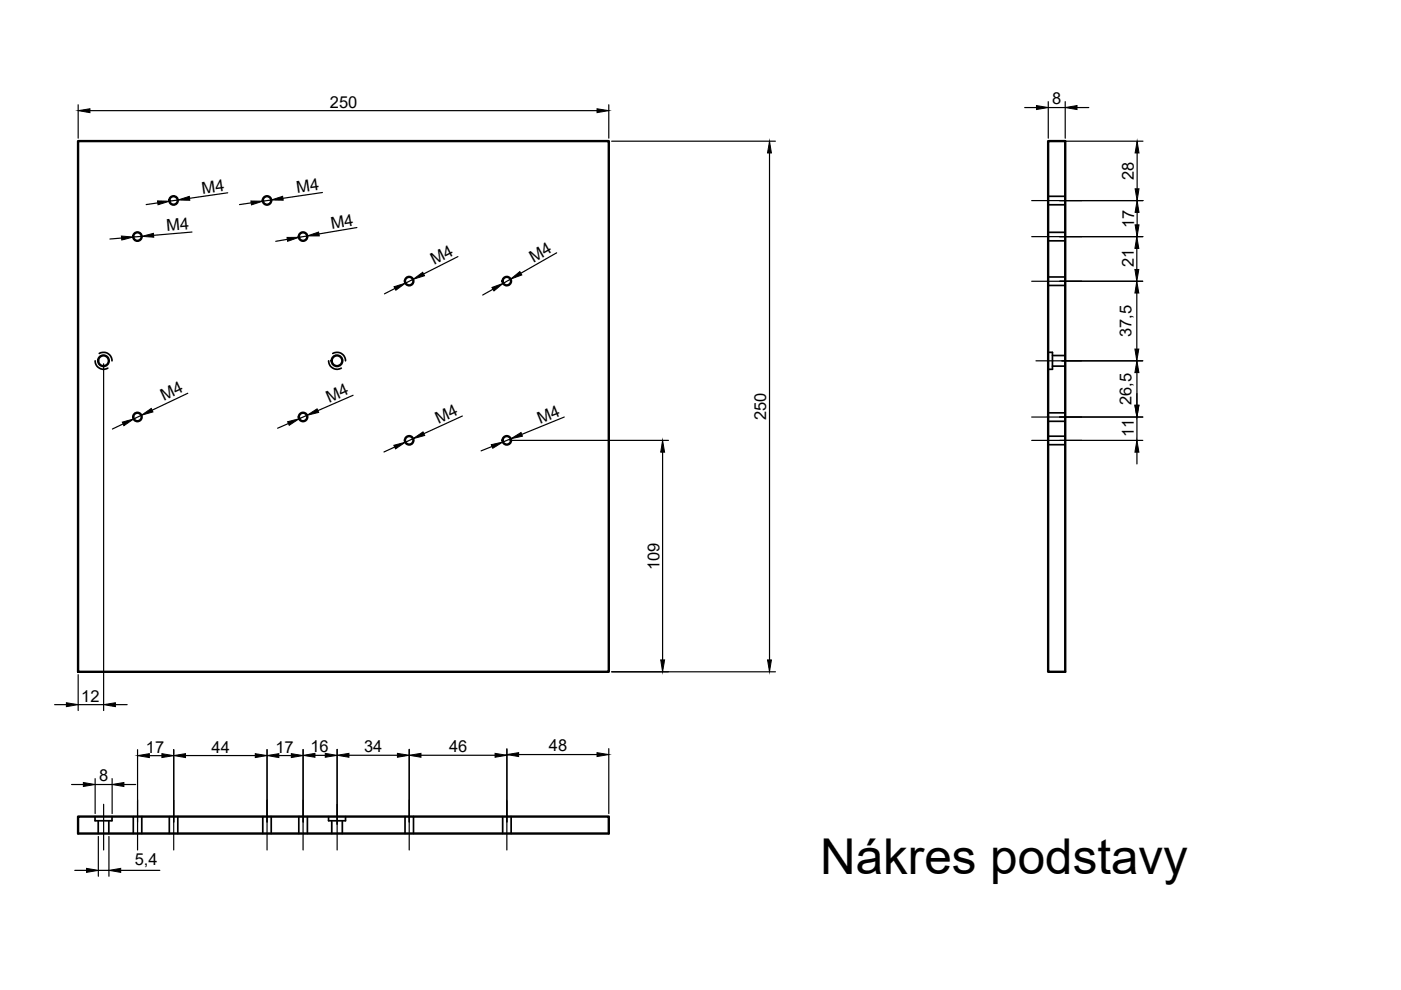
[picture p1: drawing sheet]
<svg xmlns="http://www.w3.org/2000/svg" width="297mm" height="210mm" viewBox="0 0 297 210" stroke-linecap="round" stroke-linejoin="round" font-family="sans-serif">
<g fill="none" stroke="#000" stroke-width=".51">
<path d="M16.6 29.9h112.5v112.5h-112.5zM222.2 29.9h3.6v112.5h-3.6zM16.6 173.1h112.5v3.6h-112.5z"/>
<circle cx="29.1" cy="50.2" r=".9"/>
<circle cx="36.8" cy="42.5" r=".9"/>
<circle cx="56.6" cy="42.5" r=".9"/>
<circle cx="64.3" cy="50.2" r=".9"/>
<circle cx="86.8" cy="59.6" r=".9"/>
<circle cx="107.5" cy="59.6" r=".9"/>
<circle cx="21.9" cy="76.5" r="1.13"/>
<circle cx="71.4" cy="76.5" r="1.13"/>
<circle cx="29.1" cy="88.4" r=".9"/>
<circle cx="64.3" cy="88.4" r=".9"/>
<circle cx="86.8" cy="93.4" r=".9"/>
<circle cx="107.5" cy="93.4" r=".9"/>
</g>
<g fill="none" stroke="#000" stroke-width=".36">
<path d="M222.2 58.7h3.6M222.2 41.6h3.6M222.2 43.4h3.6M222.2 51.1h3.6M222.2 49.3h3.6M20.2 76.5a1.79 1.79 0 0 0 2.7 1.5M21 74.9a1.79 1.79 0 0 1 2.7 1.6M69.7 76.5a1.79 1.79 0 0 0 2.7 1.5M70.5 74.9a1.79 1.79 0 0 1 2.8 1.6M222.2 74.7h.9v3.6h-.9M222.2 60.5h3.6M223.1 77.6h2.7"/>
<path d="M223.1 75.4h2.7M222.2 92.5h3.6M222.2 94.3h3.6M222.2 87.5h3.6M222.2 89.3h3.6M20.2 173.1v.9h3.5v-.9M20.8 174v2.7M23.1 174v2.7M28.3 173.1v3.6M30.1 173.1v3.6M35.9 173.1v3.6M37.7 173.1v3.6"/>
<path d="M55.7 173.1v3.6M57.5 173.1v3.6M63.4 173.1v3.6M65.2 173.1v3.6M69.7 173.1v.9h3.6v-.9M70.3 174v2.7M72.6 174v2.7M85.9 173.1v3.6M87.7 173.1v3.6M106.6 173.1v3.6M108.4 173.1v3.6"/>
</g>
<!-- layer: 0 -->
<g fill="none" stroke="#000" stroke-width=".25">
<path d="M16.6 22.2v7.1M19.1 23.5h107.5M129.1 22.2v7.1M129.7 29.9h34.7M163.2 32.4v107.5M217.3 22.8h2.5M222.3 21.6v7.7M222.3 22.8h3.5M224.7 29.9h17.6M225.8 21.6v7.7M228.3 22.8h2.5M241.1 32.4v7.6"/>
<path d="M25.8 50.5l-2.5 .2M30.1 50.1l-1.8 .2M33.5 43l-2.5 .4M37.7 42.4l-1.8 .3M40.7 49.2l-8.1 .7M48.3 40.9l-8.1 1.1M53.3 43l-2.5 .4M57.5 42.4l-1.8 .3M60.9 50.7l-2.4 .5M65.2 50l-1.8 .3M68.4 40.8l-8.4 1.2M75.7 48.2l-8.1 1.4"/>
<path d="M87.6 59.2l-1.6 .8M97.1 54.4l-7.3 3.7M108.2 59.2l-1.5 .9M118 53.6l-7.6 4.3M218.7 42.5h23.6M218.7 50.2h23.6M218.7 59.6h23.6M241 52.7v4.4M241.1 45v2.7M22 77.1v73.6M83.7 61.2l-2.2 1.1M104.5 61.3l-2.2 1.3"/>
<path d="M219.6 76.5h22.7M241 62.1v11.9M241 79v6.9M26.1 89.9l-2.3 1.1M30 88l-1.6 .8M39.8 83.4l-7.6 3.6M61.2 89.8l-2.3 1M65.1 88.1l-1.7 .7M74.9 83.8l-7.5 3.3M83.7 94.8l-2.3 1M87.6 93l-1.6 .8M98 88.2l-8.1 3.8"/>
<path d="M104.3 94.7l-2.3 .9M108.1 93.4h33.6M108.3 93l-1.7 .7M119.6 88.4l-9 3.7M140.5 95.9v44M218.7 93.4h23.6M218.7 88.4h23.6M241 88.4v5M241 95.9v2.5M11.6 149.4h2.5M16.6 143.1v7.6M16.6 149.4h5.4"/>
<path d="M24.5 149.4h2.5M29.2 158.9v21.3M36.8 158.9v21.3M56.6 158.9v21.3M64.3 158.9v21.3M71.5 158.9v21.3M86.8 158.9v21.3M107.5 158.7v21.5M110 160h16.6M129.1 158.7v13.8M129.7 142.4h34.7M15.2 166.3h2.5"/>
<path d="M20.2 165.1v7.4M20.2 166.3h3.6M20.8 177.3v8.5M22 170.5v9.7M23.1 177.3v8.5M23.8 165.1v7.4M26.3 166.3h2.5M31.7 160.2h2.6M39.3 160.2h14.8M59.1 160.2h2.7M66.8 160.2h2.2M74 160.1h10.3"/>
<path d="M89.3 160.1h15.7M15.9 184.5h2.5M20.8 184.5h2.3M25.6 184.5h8.3"/>
</g>
<g fill="#000" stroke="#000" stroke-width=".21">
<path d="M16.6 23.5l2.5-.4v.8zM126.6 23.1l2.5 .4-2.5 .4zM163.2 29.9l.4 2.5h-.9zM219.8 22.4l2.5 .4-2.5 .4zM225.8 22.8l2.5-.4v.8zM241.1 29.9l.4 2.5h-.8zM25.7 50l2.6 .3-2.5 .6zM30.1 50.1l2.4-.6 .1 .8zM33.4 42.6l2.5 .1-2.4 .7zM37.7 42.4l2.4-.8 .1 .9zM53.2 42.6l2.5 .1-2.4 .7zM57.5 42.4l2.4-.8 .1 .8z"/>
<path d="M60.9 50.3h2.5l-2.4 .9zM65.2 50l2.3-.8 .2 .8zM87.6 59.2l2-1.5 .4 .8zM108.2 59.2l2-1.6 .4 .7zM241 50.2l.4 2.5h-.8zM240.6 57.1h.8l-.4 2.5zM240.7 40h.8l-.4 2.5zM241.1 42.5l.4 2.5h-.8zM240.7 47.7h.8l-.4 2.5zM83.5 60.8l2.5-.8-2.1 1.5zM104.3 60.9l2.4-.8-2 1.6zM241 59.6l.4 2.5h-.8z"/>
<path d="M240.6 74h.8l-.4 2.5zM241 76.5l.5 2.5h-.9zM25.9 89.5l2.5-.7-2.1 1.5zM30 88l2.1-1.4 .3 .7zM61 89.4l2.4-.6-2.1 1.4zM65.1 88.1l2.1-1.4 .4 .7zM83.5 94.4l2.5-.6-2.1 1.4zM87.6 93l2.1-1.4 .3 .7zM104.2 94.3l2.4-.6-2.1 1.3zM108.3 93l2.2-1.3 .3 .8zM140.5 93.4l.4 2.5h-.8zM240.6 85.9h.9l-.5 2.5z"/>
<path d="M241 93.4l.5 2.5h-.9zM140.1 139.9h.8l-.4 2.5zM162.7 139.9h.9l-.4 2.5zM14.1 149l2.5 .4-2.5 .4zM22 149.4l2.5-.4v.8zM29.2 160.2l2.5-.4v.8zM34.3 159.8l2.5 .4-2.5 .4zM36.8 160.2l2.5-.4v.8zM54.1 159.8l2.5 .4-2.5 .4zM56.6 160.2l2.5-.4v.8zM61.8 159.8l2.5 .4-2.5 .4zM64.3 160.2l2.5-.5v.9z"/>
<path d="M69 159.7l2.5 .5-2.5 .4zM71.5 160.1l2.5-.4v.9zM84.3 159.7l2.5 .4-2.5 .5zM86.8 160.1l2.5-.4v.9zM105 159.7l2.5 .4-2.5 .5zM107.5 160l2.5-.4v.8zM126.6 159.6l2.5 .4-2.5 .4zM17.7 165.9l2.5 .4-2.5 .5zM23.8 166.3l2.5-.4v.9zM18.4 184.1l2.4 .4-2.4 .5zM23.1 184.5l2.5-.4v.9z"/>
</g>
<text font-size="10.5" x="173.9" y="185.4">Nákres podstavy</text>
<g font-size="3.5">
<text x="69.9" y="22.8">250</text>
<text x="223.1" y="22.1">8</text>
<text x="42.9" y="41" transform="rotate(-8 42.9 41)">M4</text>
<text x="63" y="41" transform="rotate(-8 63 41)">M4</text>
<text x="240.4" y="38.1" transform="rotate(-90 240.4 38.1)">28</text>
<text x="35.4" y="49" transform="rotate(-5 35.4 49)">M4</text>
<text x="70.3" y="48.5" transform="rotate(-10 70.3 48.5)">M4</text>
<text x="240.5" y="48.4" transform="rotate(-90 240.5 48.4)">17</text>
<text x="92.1" y="56.2" transform="rotate(-27 92.1 56.2)">M4</text>
<text x="113.1" y="55.7" transform="rotate(-30 113.1 55.7)">M4</text>
<text x="240.4" y="56.6" transform="rotate(-90 240.4 56.6)">21</text>
<text x="239.9" y="71.5" transform="rotate(-90 239.9 71.5)">37,5</text>
<text x="34.8" y="85.1" transform="rotate(-25 34.8 85.1)">M4</text>
<text x="69.8" y="85.4" transform="rotate(-24 69.8 85.4)">M4</text>
<text x="92.9" y="89.9" transform="rotate(-25 92.9 89.9)">M4</text>
<text x="114.5" y="89.8" transform="rotate(-22 114.5 89.8)">M4</text>
<text x="162.5" y="89.1" transform="rotate(-90 162.5 89.1)">250</text>
<text x="239.9" y="85.8" transform="rotate(-90 239.9 85.8)">26,5</text>
<text x="240.4" y="92.7" transform="rotate(-90 240.4 92.7)">11</text>
<text x="139.8" y="120.9" transform="rotate(-90 139.8 120.9)">109</text>
<text x="17.2" y="148.8">12</text>
<text x="30.9" y="159.6">17</text>
<text x="44.9" y="159.6">44</text>
<text x="58.4" y="159.6">17</text>
<text x="65.8" y="159.5">16</text>
<text x="77.2" y="159.5">34</text>
<text x="95.2" y="159.5">46</text>
<text x="116.4" y="159.3">48</text>
<text x="21" y="165.7">8</text>
<text x="28.6" y="183.4">5,4</text>
</g>
</svg>
